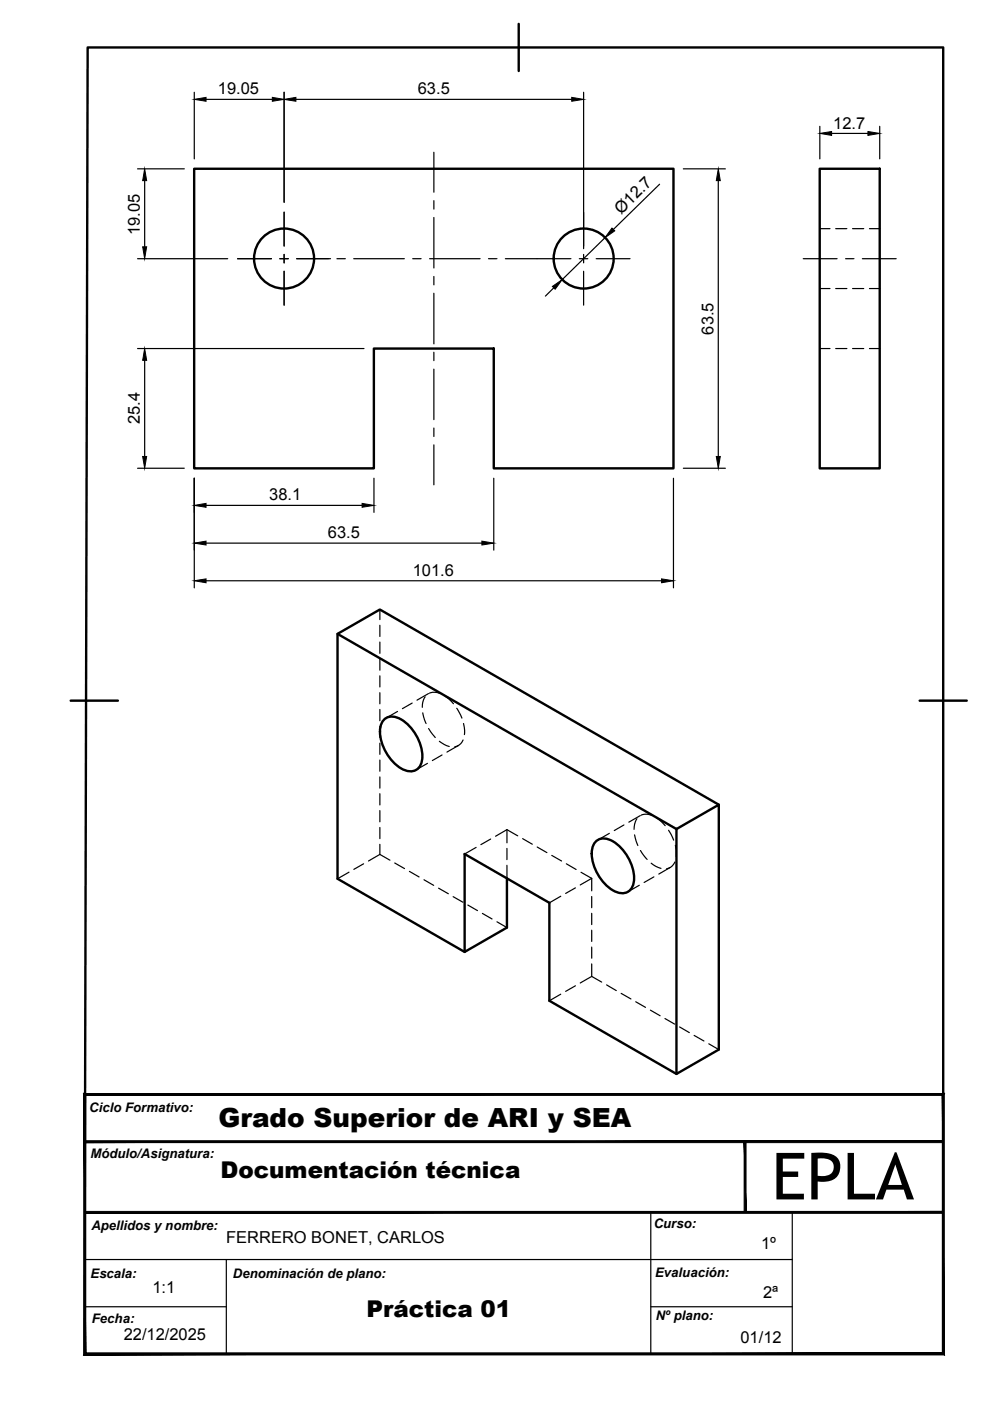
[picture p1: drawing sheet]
<svg xmlns="http://www.w3.org/2000/svg" width="210mm" height="297mm" viewBox="0 0 210 297" stroke-linecap="round" stroke-linejoin="round" font-family="sans-serif">
<!-- layer: Visible -->
<g fill="none" stroke="#000" stroke-width=".51">
<path d="M41.2 35.8h101.6v63.5h-38.1v-25.4h-25.4v25.4h-38.1zM173.8 35.8h12.7v63.5h-12.7zM71.6 134.4l71.8 41.4 9-5.2v51.9l-9 5.2v-51.9M81.6 152.4a3.4 3.4 0 0 1 4.2 .6 9.7 9.7 0 0 1 3.7 8.2 2.5 2.5 0 0 1-3.6 2.1 9.4 9.4 0 0 1-5.3-9.1l.2-.7zM126.5 178.2a3.4 3.4 0 0 1 4.2 .7 9.7 9.7 0 0 1 3.7 8.2 2.5 2.5 0 0 1-3.6 2.1 9.4 9.4 0 0 1-5.3-9.1l.2-.8zM152.4 170.6l-71.9-41.4-8.9 5.2v51.9l26.9 15.5M107.5 186.2v10.5l-9 5.1v-20.7l18 10.3v20.8l26.9 15.5"/>
<circle cx="60.2" cy="54.8" r="6.4"/>
<circle cx="123.8" cy="54.8" r="6.4"/>
</g>
<!-- layer: Hidden -->
<g fill="none" stroke="#000" stroke-width=".25">
<path d="M173.8 48.5h2.2M177.2 48.5h2.4M180.8 48.5h2.3M184.3 48.5h2.2M173.8 73.9h2.2M173.8 61.2h2.2M177.2 73.9h2.4M177.2 61.2h2.4M180.8 73.9h2.3M180.8 61.2h2.3M184.3 73.9h2.2M184.3 61.2h2.2"/>
<path d="M80.5 129.2v2.2M80.5 132.6v2.3M80.5 136.1v2.4M80.5 139.7v2.4M80.5 143.3v2.4M80.5 146.9v2.3M80.5 150.4v2.4M80.5 154v2.4M80.5 157.6v2.3M84.3 150.8l-2.4 1.4M87.4 149.1l-2.1 1.1M89.6 151.1l.7 2.3"/>
<path d="M90.1 147.7l-.5 1.2-.1 1.1M90.8 147.1l-2.4 1.3M90.9 154.5l1.4 1.9M91 147l1.2-.2 1.1 .3M93.2 157.2l.9 .6 1.1 .5M94.4 147.6l1.7 1.6M96.8 150.2l1.1 2.1M97.2 158.1l-2.4 1.4M98.2 156.9l-.1 .1a2.26 2.26 0 0 1-1.7 1.3M98.3 153.4l.2 1.4v1M80.5 161.1v2.4M80.5 164.7v2.4"/>
<path d="M80.5 168.3v2.4M80.5 171.9v2.4M80.5 175.4v2.4M80.5 179v2.2M90.6 161.8l-2.4 1.4M93.7 160.1l-2 1.2M100.9 179.7l-2.4 1.4M104 177.9l-2 1.2M107.5 175.9v2.8M107.5 179.9v2.4M107.5 175.9l-2.4 1.4M107.5 175.9l2.3 1.3"/>
<path d="M110.8 177.8l2.1 1.2M113.9 179.6l2.1 1.2M129.2 176.7l-2.4 1.4M132.3 174.9l-2.1 1.2M134.5 177l.7 2.3M135 173.6l-.4 1.1-.2 1.1M135.8 172.9l-2.5 1.4M136 172.8l1.1-.2 1.2 .3M139.3 173.5l1.7 1.6M141.8 176l1 2.1M143.2 179.2l.2 2.4M74 184.9l-2.4 1.4"/>
<path d="M77.1 183.1l-2.1 1.2M80.5 181.2l2.2 1.2M80.5 181.2l-2.4 1.3M83.7 183l2.1 1.2M86.8 184.7l2.1 1.2M89.9 186.5l2 1.2M93 188.3l2.1 1.2M96.1 190.1l2 1.2M99.2 191.9l2 1.2M102.3 193.7l2 1.1M105.4 195.4l2.1 1.3M107.5 183.5v2.7"/>
<path d="M117 181.4l2.1 1.1M118.9 190l-2.4 1.4M120.1 183.1l2.1 1.2M122 188.2l-2.1 1.2M123.2 184.9l2.3 1.3M125.5 186.2v2.7M125.5 190.1v2.4M125.5 193.6v2.4M125.5 197.2v2.4M125.5 186.2l-2.5 1.4M135.6 187.7l-2.5 1.4M135.8 180.3l1.4 1.9"/>
<path d="M138.1 183l1 .7 1 .4M138.6 185.9l-2 1.2M142.1 183.9l-2.4 1.4M143.1 182.8a2.17 2.17 0 0 1-1.8 1.4M118.9 210.8l-2.4 1.4M122 209l-2.1 1.2M125.5 207l2.1 1.2M125.5 207l-2.5 1.4M125.5 200.8v2.4M125.5 204.4v2.6M128.6 208.8l2.1 1.2M131.7 210.6l2.1 1.2"/>
<path d="M134.8 212.4l2.1 1.2M137.9 214.2l2.1 1.2M141 215.9l2 1.2M144.1 217.7l2.1 1.2M147.2 219.5l2 1.2M150.3 221.3l2.1 1.2"/>
</g>
<path d="M138 257.1v29.9M168 257.1v29.9M18 277.1h30M18 267h150M48 267v20M138 277.1h30" fill="none" stroke="#000" stroke-width=".25"/>
<g fill="#000" stroke="#000" stroke-width=".21">
<path d="M17.8 231.8l.4 .4 182-.4zM18.2 232.2l182-.4-.4 .4zM200.2 231.8l-.4 .4 .4 55.1zM199.8 232.2l.4 55.1-.4-.4zM17.8 287.3h182.4l-.4-.4zM17.8 287.3l.4-.4h181.6zM17.8 231.8v55.5l.4-.4zM17.8 231.8l.4 .4v54.7z"/>
<path d="M157.8 242l.4 15.1v-15.1zM157.8 242l.4 15.1h-.4z"/>
<path d="M18 257.2h182v-.4zM18 256.8h182l-182 .4z"/>
<path d="M18 242.3h182v-.4zM18 241.9h182l-182 .4z"/>
</g>
<!-- layer: BORDER -->
<path d="M110 5.1v10M15 148.6h10M195 148.6h10M17.9 287l.7-276.9h181.4v276.9h-181.4" fill="none" stroke="#000" stroke-width=".51"/>
<!-- layer: Smart Centers -->
<g fill="none" stroke="#000" stroke-width=".25">
<path d="M92 32.3v8.5M50.4 54.8h7.2M59.3 54.8h1.8M60.2 45v7.2M60.2 53.9v1.8M60.2 57.5v7.2M62.9 54.8h7.2M71.4 54.8h1.8M75 54.8h10.7M87.5 54.8h1.8M91.1 54.8h10.7M92 42.5v1.8"/>
<path d="M92 46.1v10.7M92 58.6v1.8M103.6 54.8h1.8M107.1 54.8h14M122.8 54.8h1.8M123.7 45v7.2M123.7 53.9v1.8M123.7 57.5v7.2M126.4 54.8h7.2M170.3 54.8h7.2M179.3 54.8h1.8M182.8 54.8h7.2"/>
<path d="M92 62.2v10.7M92 74.7v1.8M92 78.3v10.7M92 90.7v1.8M92 94.3v8.5"/>
</g>
<!-- layer: FD_Dimensions -->
<g fill="none" stroke="#000" stroke-width=".25">
<path d="M41.2 19.6v14.1M60.2 19.6v23.3M123.7 19.6v33.1M29.2 35.8h9.9M30.7 38.3v14M43.7 21.1h14M62.7 21.1h58.5M139.8 39.1l-9.8 9.5M144.9 35.8h8.9M152.3 38.3v58.5M173.8 26.8v6.9M176.3 28.3h7.7"/>
<path d="M186.5 26.8v6.9M29.2 54.8h19.1M128.3 50.4l-9.1 8.9M29.2 73.9h48M30.7 76.4v20.4M117.4 61l-1.8 1.8M29.2 99.3h9.9M144.9 99.3h8.9M41.2 101.4v23.2M43.7 107.2h33.1M43.7 115.2h58.5M79.3 101.4v7.2"/>
<path d="M104.7 101.4v15.2M142.8 101.4v23.2M43.7 123.1h96.6"/>
</g>
<g fill="#000" stroke="#000" stroke-width=".21">
<path d="M30.7 35.8l.4 2.5h-.9zM41.2 21.1l2.5-.5v.9zM57.7 20.6l2.5 .5-2.5 .4zM60.2 21.1l2.5-.5v.9zM121.2 20.6l2.5 .5-2.5 .4zM152.3 35.8l.4 2.5h-.8zM173.8 28.3l2.5-.4v.8zM184 27.9l2.5 .4-2.5 .4zM30.2 52.3h.9l-.4 2.5zM129.8 48.4l.5 .5-2 1.5zM30.7 73.9l.4 2.5h-.9zM117.1 60.7l2.1-1.4-1.5 2z"/>
<path d="M30.2 96.8h.9l-.4 2.5zM151.9 96.8h.8l-.4 2.5zM41.2 107.2l2.5-.5v.9zM41.2 115.2l2.5-.5v.9zM76.8 106.7l2.5 .5-2.5 .4zM102.2 114.7l2.5 .5-2.5 .4zM41.2 123.1l2.5-.4v.9zM140.3 122.7l2.5 .4-2.5 .5z"/>
</g>
<text font-size="13.8" x="163.6" y="254.3">EPLA</text>
<text font-size="5.6" x="46.3" y="238.9">Grado Superior de ARI y SEA</text>
<g font-size="4.9">
<text x="46.8" y="249.8">Documentación técnica</text>
<text x="77.7" y="279.3">Práctica 01</text>
</g>
<g font-size="3.5">
<text x="46.2" y="20">19.05</text>
<text x="88.6" y="20">63.5</text>
<text x="176.7" y="27.3">12.7</text>
<text x="131.7" y="45.5" transform="rotate(-44 131.7 45.5)">Ø12.7</text>
<text x="29.6" y="49.8" transform="rotate(-90 29.6 49.8)">19.05</text>
<text x="151.3" y="70.9" transform="rotate(-90 151.3 70.9)">63.5</text>
<text x="29.6" y="90" transform="rotate(-90 29.6 90)">25.4</text>
<text x="57.1" y="106.1">38.1</text>
<text x="69.5" y="114.1">63.5</text>
<text x="87.5" y="122.1">101.6</text>
<text x="48" y="263.6">FERRERO BONET, CARLOS</text>
<text x="161.4" y="264.8">1º</text>
<text x="32.3" y="274.2">1:1</text>
<text x="161.8" y="275.2">2ª</text>
<text x="26.2" y="284.1">22/12/2025</text>
<text x="157" y="284.8">01/12</text>
</g>
<g font-size="2.8">
<text x="18.9" y="235.7">Ciclo Formativo:</text>
<text x="19.2" y="245.5">Módulo/Asignatura:</text>
<text x="19.4" y="260.7">Apellidos y nombre:</text>
<text x="138.6" y="260.4">Curso:</text>
<text x="19.2" y="270.9">Escala:</text>
<text x="49.4" y="270.9">Denominación de plano:</text>
<text x="138.9" y="270.7">Evaluación:</text>
<text x="19.5" y="280.6">Fecha:</text>
<text x="139" y="279.9">Nº plano:</text>
</g>
</svg>
